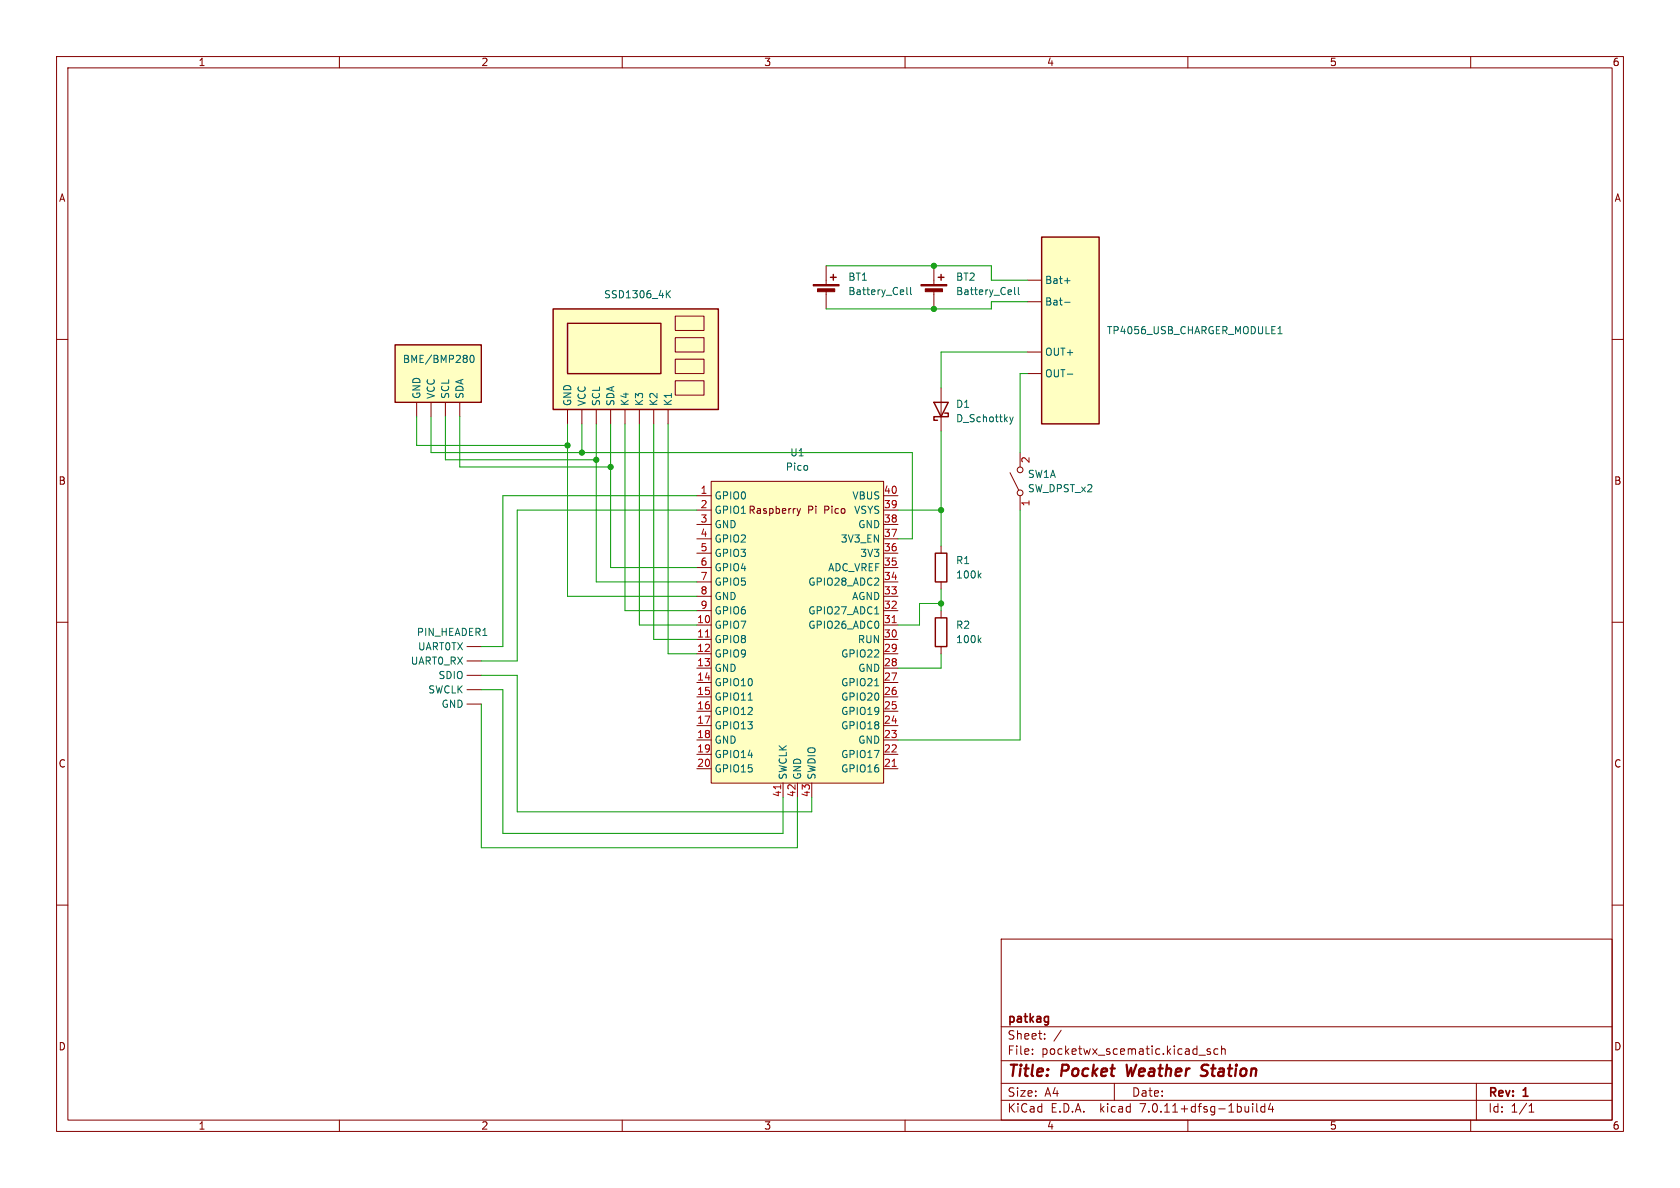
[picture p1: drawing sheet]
<svg xmlns="http://www.w3.org/2000/svg" width="297mm" height="210mm" viewBox="0 0 297 210" stroke-linecap="round" stroke-linejoin="round" font-family="sans-serif">
<g fill="none" stroke="#840000" stroke-width=".18">
<path d="M10 10h277v190h-277zM12 12h273v186h-273zM60 10v2M110 10v2M160 10v2M210 10v2M260 10v2M10 60h2M119.4 59.7h5.1v2.5h-5.1zM119.4 55.9h5.1v2.5h-5.1zM146 47v3.3M146 51.3v3.3"/>
<path d="M165.1 47v3.3M165.1 51.3v3.3M181.6 49.5h2.5M181.6 53.3h2.5M285 60h2M73.7 71.1v2.6M76.2 71.1v2.6M78.7 71.1v2.6M81.3 71.1v2.6M100.3 72.4v2.5M102.9 72.4v2.5M105.4 72.4v2.5"/>
<path d="M107.9 72.4v2.5M110.5 72.4v2.5M113 72.4v2.5M115.6 72.4v2.5M118.1 72.4v2.5M119.4 67.3h5.1v2.6h-5.1zM119.4 63.5h5.1v2.5h-5.1zM166.4 68.6v7.6M181.6 62.2h2.5M181.6 66h2.5M123.2 87.6h2.5M123.2 90.2h2.5"/>
<path d="M123.2 92.7h2.5M123.2 97.8h2.5M123.2 95.3h2.5M125.7 85.1h30.5v53.3h-30.5zM140.9 89.9l.3 .8M141.2 90.7l-.3 .5M141.5 89.9l-.3 .8M156.2 87.6h2.5M156.2 90.2h2.5M156.2 92.7h2.5M156.2 97.8h2.5M156.2 95.3h2.5"/>
<path d="M166.4 96.5v1.3M178.6 83.6l1.5 3M180.3 80v2.6M180.3 87.6v2.6M10 110h2M82.5 119.4h2.6M82.5 114.3h2.6M82.5 116.8h2.6M123.2 110.5h2.5M123.2 113h2.5M123.2 115.6h2.5M123.2 118.1h2.5"/>
<path d="M123.2 108h2.5M123.2 105.4h2.5M123.2 102.9h2.5M123.2 100.3h2.5M156.2 110.5h2.5M156.2 113h2.5M156.2 115.6h2.5M156.2 118.1h2.5M156.2 108h2.5M156.2 105.4h2.5M156.2 102.9h2.5M156.2 100.3h2.5"/>
<path d="M166.4 102.9v1.2M166.4 108v1.2M166.4 114.3v1.3M285 110h2M82.5 124.5h2.6M82.5 121.9h2.6M123.2 120.7h2.5M123.2 123.2h2.5M123.2 125.7h2.5M123.2 128.3h2.5M123.2 130.8h2.5M123.2 133.4h2.5"/>
<path d="M123.2 135.9h2.5M138.4 138.4v2.6M141 138.4v2.6M143.5 138.4v2.6M156.2 120.7h2.5M156.2 123.2h2.5M156.2 125.7h2.5M156.2 128.3h2.5M156.2 130.8h2.5M156.2 133.4h2.5M156.2 135.9h2.5M10 160h2"/>
<path d="M285 160h2M177 166h108v32h-108zM60 198v2M110 198v2M160 198v2M177 194.5h108M177 191.5h108M177 187.5h108M177 181.5h108M182.5 186.3v.1M182.5 185.5v.1M184.7 183.6v.1"/>
<path d="M184.7 182.8v.1M187.6 182.1l-1.3 2M197 191.5v3M210 198v2M212 186.5h1.1M214 185.5l-.4-.1-.2 .2 .1 .2 .5 .2v.3h-.6M215.3 185.5l-.4-.1-.3 .3v.4l.1 .2h.6M216 185.5l.2-.1 .3 .1 .1 .9M216 184.9v1.5M221.5 195.1v.1M221.5 195.6v1M222.2 195.1v1.3l.2 .2"/>
<path d="M223.6 195.1v1.5M223.6 195.7l-.4-.1-.3 .3v.4l.1 .2h.6M224.6 195l-.4 1.1h1M225 195.6v1M260 198v2M261 191.5v6.5M270.3 196.6h.9M270.3 195.5l.4-.4v1.5"/>
<circle cx="180.3" cy="83.1" r=".51"/>
<circle cx="180.3" cy="87.1" r=".51"/>
</g>
<path d="M199.2 188.2l.2 2 .6-1.4M213.3 190a.85 .85 0 0 1-1 .1M213.4 188.2l-.7 .1a.46 .46 0 0 0-.3 .5 .46 .46 0 0 0 .4 .4l.5 .2" fill="none" stroke="#840000" stroke-width=".4"/>
<g fill="#ffffc2" stroke="#ffffc2" stroke-width=".18">
<path d="M125.7 85.1h30.5v53.3h-30.5z"/>
<path d="M97.8 54.6h29.2v17.8h-29.2z"/>
<path d="M69.8 61h15.3v10.1h-15.3z"/>
<path d="M184.1 41.9h10.2v33h-10.2z"/>
</g>
<path d="M124.7 112.6h.7M157.7 110.1h.7M138 138.7v.8M157.7 135.5h.7" fill="none" stroke="#a90000" stroke-width=".18"/>
<g fill="none" stroke="#006464" stroke-width=".18">
<path d="M118 51.9l.5 .7M118.5 51.4l-.7 .7M160.3 50.8v1.1l.2 .2M161 50.8v1.1l.2 .2M179.4 50.8v1.1l.1 .2M180 50.8v1.1l.2 .2M188.2 49.6h1M188.2 53.4h1M225.9 59h.8M225.9 58.1l.4-.4v1.3M83.2 62.9l.2-.1a.68 .68 0 0 1 .4 .6 .68 .68 0 0 1-.4 .7l-.2-.1-.1-.4zM178.5 73.7l.3 .9"/>
<path d="M178.8 74.6l-.3 .4M179.1 73.7l-.3 .9M188.7 66.1h1M154.6 108.5h.8M173.1 113.1l.3 .5M173.1 101.7l.3 .5M173.4 112.8l-.4 .4M173.4 101.3l-.4 .5M132.3 123.8h.7M154.6 121.2h.8"/>
</g>
<path d="M97.8 54.6h29.2v17.8h-29.2zM100.3 57.2h16.5v8.8h-16.5zM146.8 49h1M147.3 48.5v1M165.9 49h1M166.4 48.5v1M184.1 41.9h10.2v33h-10.2zM69.8 61h15.3v10.1h-15.3zM165.1 71.1h2.5l-1.2 2.6zM167 73h.6v.7h-2.5v.6h.6M165.4 97.8h2v5.1h-2zM165.4 109.2h2v5.1h-2z" fill="none" stroke="#840000" stroke-width=".25"/>
<g fill="#840000" stroke="#840000" stroke-width=".18">
<path d="M143.8 50.3h4.5v.2h-4.5z"/>
<path d="M144.5 51.1h3.1v.5h-3.1z"/>
<path d="M162.8 50.3h4.6v.2h-4.6z"/>
<path d="M163.6 51.1h3v.5h-3z"/>
</g>
<g fill="none" stroke="#009600" stroke-width=".18">
<path d="M146 47h29.3v2.5h6.3M181.6 53.3h-6.3v1.3h-29.3M73.7 73.7v5h26.6M76.2 73.7v6.3h85.1v15.3h-2.6M78.7 73.7v7.6h26.7M81.3 73.7v8.9h26.6M100.3 74.9v30.5h22.9M102.9 74.9v5.1M105.4 74.9v28h17.8M107.9 74.9v25.4h15.3M110.5 74.9v33.1h12.7M113 74.9v35.6h10.2"/>
<path d="M115.6 74.9v38.1h7.6M118.1 74.9v40.7h5.1M166.4 76.2v20.3M181.6 62.2h-15.2v6.4M181.6 66h-1.3v14M123.2 90.2h-31.8v26.6h-6.3M123.2 87.6h-34.3v26.7h-3.8M158.7 90.2h7.7M180.3 90.2v40.6h-21.6M85.1 119.4h6.3v24.1h52.1v-2.5M166.4 104.1v3.9M166.4 115.6v2.5h-7.7"/>
<path d="M166.4 106.7h-3.8v3.8h-3.9M85.1 124.5v25.4h55.9v-8.9M85.1 121.9h3.8v25.4h49.5v-6.3"/>
</g>
<g fill="#009600" stroke="#009600" stroke-width=".18">
<circle cx="105.4" cy="81.3" r=".46"/>
<circle cx="107.9" cy="82.6" r=".46"/>
<circle cx="100.3" cy="78.7" r=".46"/>
<circle cx="102.9" cy="80" r=".46"/>
<circle cx="166.4" cy="90.2" r=".46"/>
<circle cx="166.4" cy="106.7" r=".46"/>
<circle cx="165.1" cy="54.6" r=".46"/>
<circle cx="165.1" cy="47" r=".46"/>
</g>
<g font-size="2.8" fill="#840000">
<text x="178" y="190.9">Title:</text>
<text x="187.7" y="190.9">Pocket</text>
<text x="200" y="190.9">Weather</text>
<text x="214" y="190.9">Station</text>
</g>
<g font-size="2.1" fill="#840000">
<text x="178" y="184">Sheet:</text>
<text x="178" y="181.2">patkag</text>
<text x="178" y="186.7">File:</text>
<text x="184.1" y="186.7">pocketwx_scematic.kicad_sch</text>
<text x="178" y="196.9">KiCad</text>
<text x="178" y="194.1">Size:</text>
<text x="184.7" y="194.1">A4</text>
<text x="185.7" y="196.9">E.D.A.</text>
<text x="194.6" y="196.9">kicad</text>
<text x="200" y="194.1">Date:</text>
<text x="201.8" y="196.9">7.0.11+dfsg-1build4</text>
<text x="263" y="194.3">Rev:</text>
<text x="263" y="196.9">Id:</text>
<text x="267.1" y="196.9">1/1</text>
<text x="269.4" y="194.3">1</text>
</g>
<g font-size="1.8" fill="#840000">
<text x="35" y="11.9">1</text>
<text x="85" y="11.9">2</text>
<text x="135" y="11.9">3</text>
<text x="185" y="11.9">4</text>
<text x="235" y="11.9">5</text>
<text x="285" y="11.9">6</text>
<text x="10.3" y="35.9">A</text>
<text x="285.3" y="35.9">A</text>
<text x="10.3" y="85.9">B</text>
<text x="285.3" y="85.9">B</text>
<text x="142.8" y="91">Pi</text>
<text x="145.8" y="91">Pico</text>
<text x="10.3" y="135.9">C</text>
<text x="285.3" y="135.9">C</text>
<text x="10.3" y="185.9">D</text>
<text x="285.3" y="185.9">D</text>
<text x="35" y="199.9">1</text>
<text x="85" y="199.9">2</text>
<text x="135" y="199.9">3</text>
<text x="185" y="199.9">4</text>
<text x="235" y="199.9">5</text>
<text x="285" y="199.9">6</text>
</g>
<g font-size="1.8" fill="#006464">
<text x="106.7" y="52.9">SSD1306_4K</text>
<text x="149.9" y="49.8">BT1</text>
<text x="149.9" y="52.4">Battery_Cell</text>
<text x="168.9" y="49.8">BT2</text>
<text x="168.9" y="52.4">Battery_Cell</text>
<text x="184.7" y="50.4">Bat+</text>
<text x="184.7" y="54.2">Bat-</text>
<text x="195.6" y="59.3">TP4056_USB_CHARGER_MODULE1</text>
<text x="71.1" y="64.4">BME/BMP280</text>
<text x="184.7" y="63.1">OUT+</text>
<text x="74.5" y="70.6" transform="rotate(-90 74.5 70.6)">GND</text>
<text x="77.1" y="70.6" transform="rotate(-90 77.1 70.6)">VCC</text>
<text x="79.6" y="70.6" transform="rotate(-90 79.6 70.6)">SCL</text>
<text x="82.1" y="70.6" transform="rotate(-90 82.1 70.6)">SDA</text>
<text x="101.2" y="71.9" transform="rotate(-90 101.2 71.9)">GND</text>
<text x="103.7" y="71.9" transform="rotate(-90 103.7 71.9)">VCC</text>
<text x="106.3" y="71.9" transform="rotate(-90 106.3 71.9)">SCL</text>
<text x="108.8" y="71.9" transform="rotate(-90 108.8 71.9)">SDA</text>
<text x="111.4" y="71.9" transform="rotate(-90 111.4 71.9)">K4</text>
<text x="113.9" y="71.9" transform="rotate(-90 113.9 71.9)">K3</text>
<text x="116.4" y="71.9" transform="rotate(-90 116.4 71.9)">K2</text>
<text x="119" y="71.9" transform="rotate(-90 119 71.9)">K1</text>
<text x="184.7" y="66.9">OUT-</text>
<text x="168.9" y="72.3">D1</text>
<text x="168.9" y="74.8">D_Schottky</text>
<text x="138.8" y="83.4">Pico</text>
<text x="139.6" y="80.9">U1</text>
<text x="126.2" y="88.5">GPIO0</text>
<text x="150.6" y="88.5">VBUS</text>
<text x="181.6" y="84.7">SW1A</text>
<text x="181.6" y="87.2">SW_DPST_x2</text>
<text x="126.2" y="91">GPIO1 Raspberry</text>
<text x="126.2" y="93.6">GND</text>
<text x="150.9" y="91">VSYS</text>
<text x="151.6" y="93.6">GND</text>
<text x="126.2" y="96.1">GPIO2</text>
<text x="126.2" y="98.7">GPIO3</text>
<text x="126.2" y="101.2">GPIO4</text>
<text x="146.3" y="101.2">ADC_VREF</text>
<text x="148.5" y="96.1">3V3_EN</text>
<text x="152" y="98.7">3V3</text>
<text x="168.9" y="99.9">R1</text>
<text x="126.2" y="103.7">GPIO5</text>
<text x="126.2" y="106.3">GND</text>
<text x="142.8" y="103.7">GPIO28_ADC2</text>
<text x="150.5" y="106.3">AGND</text>
<text x="168.9" y="102.5">100k</text>
<text x="73.6" y="112.6">PIN_HEADER1</text>
<text x="126.2" y="111.4">GPIO7</text>
<text x="126.2" y="113.9">GPIO8</text>
<text x="126.2" y="108.8">GPIO6</text>
<text x="142.8" y="111.4">GPIO26_ADC0</text>
<text x="142.8" y="108.8">GPIO27_ADC1</text>
<text x="151.6" y="113.9">RUN</text>
<text x="168.9" y="111.4">R2</text>
<text x="168.9" y="113.9">100k</text>
<text x="72.5" y="117.7">UART0_RX</text>
<text x="73.8" y="115.2">UART0TX</text>
<text x="126.2" y="116.4">GPIO9</text>
<text x="126.2" y="119">GND</text>
<text x="148.6" y="116.4">GPIO22</text>
<text x="151.6" y="119">GND</text>
<text x="75.6" y="122.8">SWCLK</text>
<text x="77.4" y="120.2">SDIO</text>
<text x="78" y="125.3">GND</text>
<text x="126.2" y="121.5">GPIO10</text>
<text x="126.2" y="124.1">GPIO11</text>
<text x="148.6" y="124.1">GPIO20</text>
<text x="148.6" y="121.5">GPIO21</text>
<text x="126.2" y="126.6">GPIO12</text>
<text x="126.2" y="129.1">GPIO13</text>
<text x="126.2" y="131.7">GND</text>
<text x="148.6" y="129.1">GPIO18</text>
<text x="148.6" y="126.6">GPIO19</text>
<text x="151.6" y="131.7">GND</text>
<text x="126.2" y="134.2">GPIO14</text>
<text x="126.2" y="136.8">GPIO15</text>
<text x="139.3" y="137.9" transform="rotate(-90 139.3 137.9)">SWCLK</text>
<text x="141.8" y="137.9" transform="rotate(-90 141.8 137.9)">GND</text>
<text x="144.4" y="137.9" transform="rotate(-90 144.4 137.9)">SWDIO</text>
<text x="148.6" y="136.8">GPIO16</text>
<text x="148.6" y="134.2">GPIO17</text>
</g>
<g font-size="1.8" fill="#a90000">
<text x="182.3" y="82" transform="rotate(-90 182.3 82)">2</text>
<text x="123.8" y="87.4">1</text>
<text x="123.8" y="89.9">2</text>
<text x="156.2" y="89.9">39</text>
<text x="156.2" y="87.4">40</text>
<text x="182.3" y="89.6" transform="rotate(-90 182.3 89.6)">1</text>
<text x="123.8" y="92.5">3</text>
<text x="123.8" y="95">4</text>
<text x="156.2" y="95">37</text>
<text x="156.2" y="92.5">38</text>
<text x="123.8" y="97.5">5</text>
<text x="123.8" y="100.1">6</text>
<text x="156.2" y="100.1">35</text>
<text x="156.2" y="97.5">36</text>
<text x="123.8" y="102.6">7</text>
<text x="123.8" y="105.2">8</text>
<text x="123.8" y="107.7">9</text>
<text x="156.2" y="107.7">32</text>
<text x="156.2" y="105.2">33</text>
<text x="156.2" y="102.6">34</text>
<text x="123.1" y="110.2">10</text>
<text x="123.1" y="112.8">11</text>
<text x="156.2" y="112.8">30</text>
<text x="156.2" y="110.2">31</text>
<text x="123.1" y="115.3">12</text>
<text x="123.1" y="117.9">13</text>
<text x="156.2" y="117.9">28</text>
<text x="156.2" y="115.3">29</text>
<text x="123.1" y="120.4">14</text>
<text x="123.1" y="122.9">15</text>
<text x="123.1" y="125.5">16</text>
<text x="156.2" y="125.5">25</text>
<text x="156.2" y="122.9">26</text>
<text x="156.2" y="120.4">27</text>
<text x="123.1" y="128">17</text>
<text x="123.1" y="130.6">18</text>
<text x="156.2" y="130.6">23</text>
<text x="156.2" y="128">24</text>
<text x="123.1" y="133.1">19</text>
<text x="123.1" y="135.6">20</text>
<text x="156.2" y="135.6">21</text>
<text x="156.2" y="133.1">22</text>
<text x="138.2" y="141" transform="rotate(-90 138.2 141)">41</text>
<text x="140.7" y="141" transform="rotate(-90 140.7 141)">42</text>
<text x="143.3" y="141" transform="rotate(-90 143.3 141)">43</text>
</g>
</svg>
